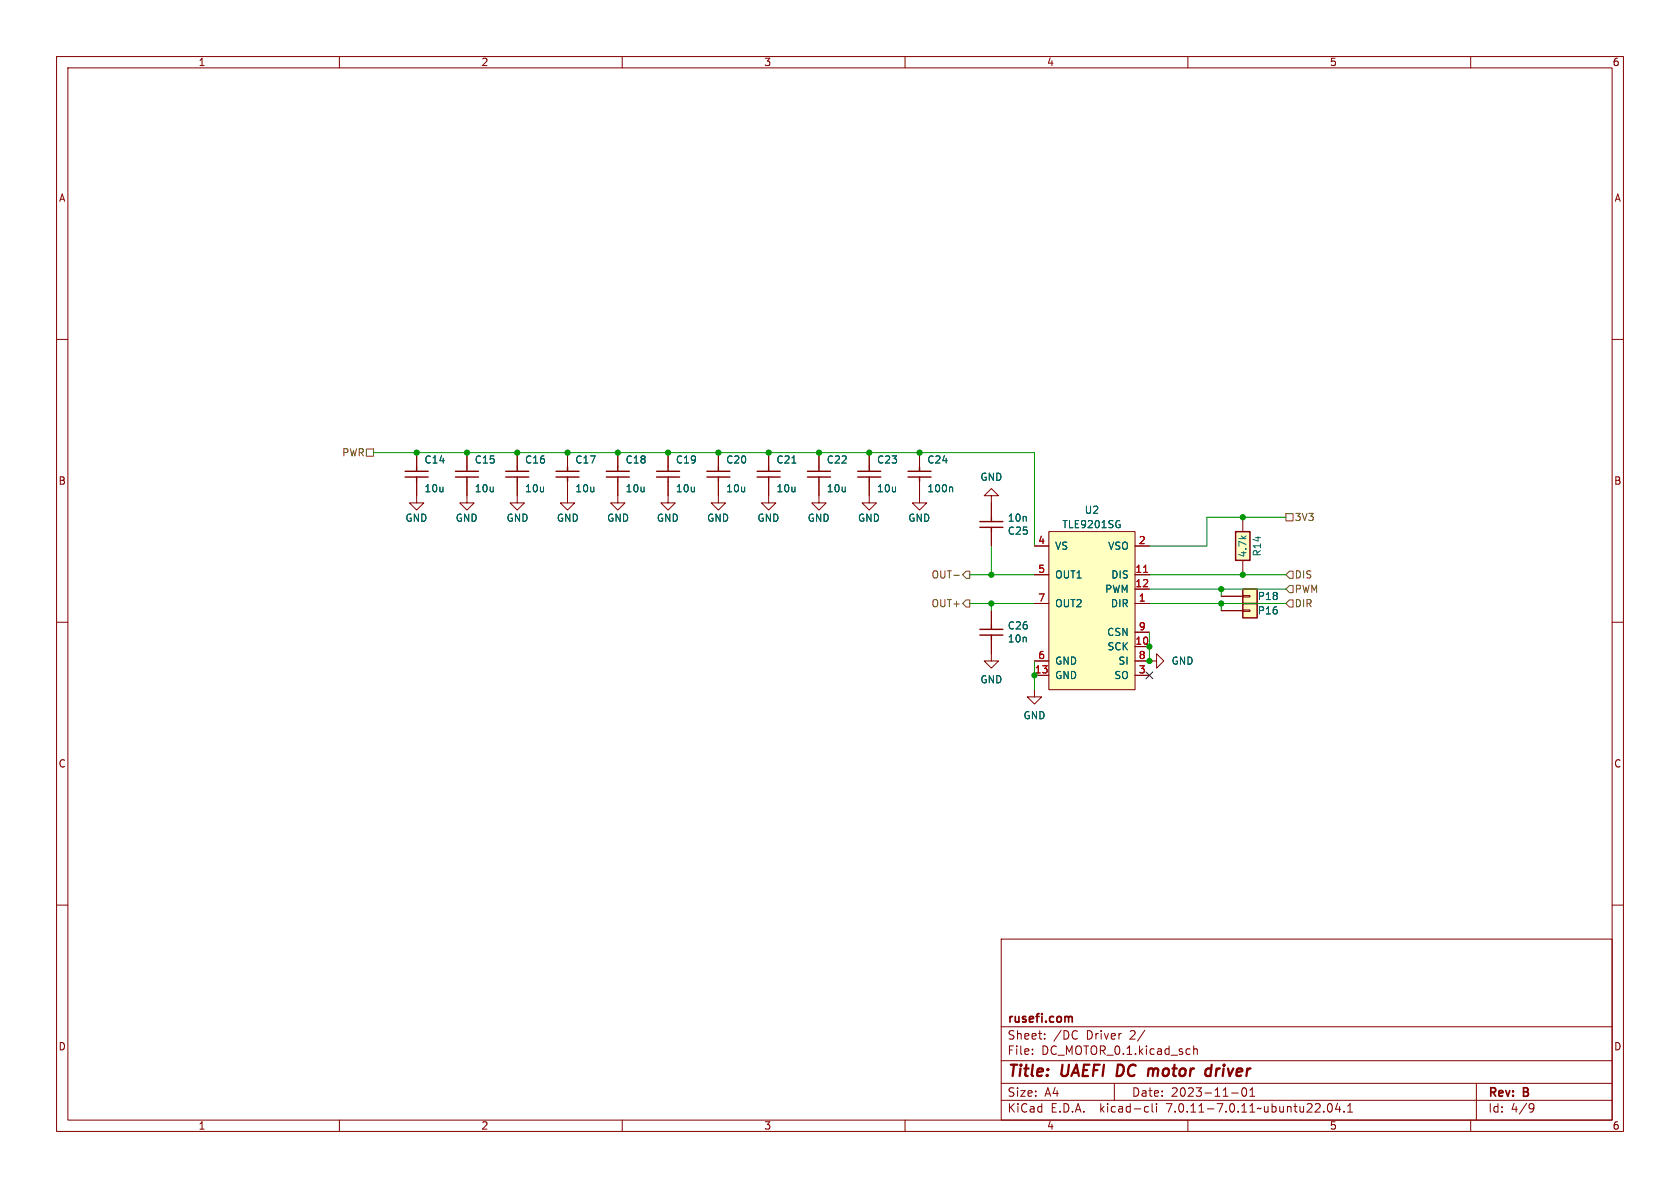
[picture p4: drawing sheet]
<svg xmlns="http://www.w3.org/2000/svg" width="297mm" height="210mm" viewBox="0 0 297 210" stroke-linecap="round" stroke-linejoin="round" font-family="sans-serif">
<g fill="none" stroke="#840000" stroke-width=".18">
<path d="M10 10h277v190h-277zM12 12h273v186h-273zM60 10v2M110 10v2M160 10v2M210 10v2M260 10v2M10 60h2M285 60h2M73.7 85.1v3.8h-1.3l1.3 1.3 1.2-1.3h-1.2M73.7 80v2.6M82.5 85.1v3.8h-1.2l1.2 1.3 1.3-1.3h-1.3"/>
<path d="M82.5 80v2.6M91.4 85.1v3.8h1.3l-1.3 1.3-1.2-1.3h1.2M91.4 80v2.6M100.3 85.1v3.8h1.3l-1.3 1.3-1.2-1.3h1.2M100.3 80v2.6M109.2 85.1v3.8h1.3l-1.3 1.3-1.3-1.3h1.3M109.2 80v2.6M118.1 85.1v3.8h-1.3l1.3 1.3 1.3-1.3h-1.3M118.1 80v2.6M127 85.1v3.8h-1.3l1.3 1.3 1.3-1.3h-1.3M127 80v2.6M135.9 85.1v3.8h-1.3l1.3 1.3 1.3-1.3h-1.3"/>
<path d="M135.9 80v2.6M144.8 85.1v3.8h-1.3l1.3 1.3 1.2-1.3h-1.2M144.8 80v2.6M153.7 85.1v3.8h-1.3l1.3 1.3 1.2-1.3h-1.2M153.7 80v2.6M162.6 85.1v3.8h-1.3l1.3 1.3 1.2-1.3h-1.2M162.6 80v2.6M175.3 87.6h1.2l-1.2-1.2-1.3 1.2h1.3v3.8M175.3 94v2.5M182.9 96.5h2.5M185.4 94h15.3v27.9h-15.3zM200.7 96.5h2.5"/>
<path d="M219.7 91.4v2.6M219.7 99.1v2.5M10 110h2M175.3 113v3.8h-1.3l1.3 1.3 1.2-1.3h-1.2M175.3 108v2.5M182.9 106.7h2.5M182.9 101.6h2.5M182.9 119.4h2.5M182.9 116.8h2.5M200.7 116.8h3.8v1.3l1.2-1.3-1.2-1.2v1.2M200.7 106.7h2.5M200.7 114.3h2.5"/>
<path d="M200.7 101.6h2.5M200.7 104.1h2.5M200.7 119.4h2.5M200.7 111.8h2.5M215.9 108h3.8M215.9 105.4h3.8M219.7 107.8h1.3v.3h-1.3zM219.7 105.3h1.3v.2h-1.3zM285 110h2M182.9 121.9v1.3h-1.3l1.3 1.3 1.2-1.3h-1.2M10 160h2M285 160h2"/>
<path d="M177 166h108v32h-108zM60 198v2M110 198v2M160 198v2M177 194.5h108M177 191.5h108M177 187.5h108M177 181.5h108M182.5 186.3v.1M182.5 185.5v.1M184.7 183.6v.1M184.7 182.8v.1"/>
<path d="M197 191.5v3M202.6 195.6l.4 .1M203 196.5l-.4 .1M203.7 195.1v1.3l.2 .2M204.5 195.1v.1M204.5 195.6v1M210 198v2M211 184.9v1.5M211 185.5l.2-.1 .4 .1 .1 .9M217.7 193.2h1.2M219.7 192.4l.2-.1a.81 .81 0 0 1 .6 .6 .81 .81 0 0 1-.3 .8l-.2 .1a.81 .81 0 0 1-.3-1.4zM221 193.8h.8"/>
<path d="M221 192.7l.4-.4v1.5M234 196.5v.1M234.9 195.2l.1-.1a.81 .81 0 0 1 .6 .6 .81 .81 0 0 1-.3 .8l-.1 .1a.81 .81 0 0 1-.6-.6 .81 .81 0 0 1 .3-.8zM236.5 195l-.4 1.1h.9M236.8 195.6v1M237.6 196.5v.1M238.2 196.6h.9M238.2 195.5l.5-.4v1.5M260 198v2M261 191.5v6.5M270.6 195.1l.5 .1a.99 .99 0 0 1-.4 1.4h-.2M271.2 195.7l-.3 .3h-.3"/>
</g>
<path d="M197.6 188.2l-.2 2h.5M203.4 188.9l.4 .1M203.9 189.2l-.1 1M213.6 188.9l.5 .1M214 190.1l-.6 .1M214.2 188.2l-.2 2" fill="none" stroke="#840000" stroke-width=".4"/>
<path d="M189.1 179.7l.4 .1 .1 .1v.8" fill="none" stroke="#840000" stroke-width=".3"/>
<g fill="none" stroke="#840000" stroke-width=".25">
<path d="M71.6 84.3h4.1M71.6 83.3h4.1M73.7 82.6v.7M73.7 84.3v.8M80.5 84.3h4.1M80.5 83.3h4.1M82.5 82.6v.7M82.5 84.3v.8M89.4 84.3h4.1M89.4 83.3h4.1M91.4 82.6v.7M91.4 84.3v.8"/>
<path d="M98.3 84.3h4.1M98.3 83.3h4.1M100.3 82.6v.7M100.3 84.3v.8M107.2 84.3h4.1M107.2 83.3h4.1M109.2 82.6v.7M109.2 84.3v.8M116.1 84.3h4M116.1 83.3h4M118.1 82.6v.7M118.1 84.3v.8"/>
<path d="M125 84.3h4M125 83.3h4M127 82.6v.7M127 84.3v.8M133.9 84.3h4M133.9 83.3h4M135.9 82.6v.7M135.9 84.3v.8M142.7 84.3h4.1M142.7 83.3h4.1M144.8 82.6v.7M144.8 84.3v.8"/>
<path d="M151.6 84.3h4.1M151.6 83.3h4.1M153.7 82.6v.7M153.7 84.3v.8M160.5 84.3h4.1M160.5 83.3h4.1M162.6 82.6v.7M162.6 84.3v.8M173.2 92.2h4.1M173.2 93.2h4.1M175.3 91.4v.8M175.3 93.2v.8"/>
<path d="M218.4 94h2.6v5.1h-2.6zM173.2 112.3h4.1M173.2 111.3h4.1M175.3 110.5v.8M175.3 112.3v.7M219.7 106.7h2.5v2.5h-2.5zM219.7 104.1h2.5v2.6h-2.5z"/>
</g>
<path d="M140 81.9h.7M168.2 86.1l.2 .2v.6M197.8 92.7h.2v.5l-.2 .1M197.8 92l.2 .1" fill="none" stroke="#006464" stroke-width=".18"/>
<g fill="#ffffc2" stroke="#ffffc2" stroke-width=".18">
<path d="M219.7 106.7h2.5v2.5h-2.5z"/>
<path d="M219.7 104.1h2.5v2.6h-2.5z"/>
<path d="M218.4 94h2.6v5.1h-2.6z"/>
<path d="M185.4 94h15.3v27.9h-15.3z"/>
</g>
<path d="M202.2 101.2h.7" fill="none" stroke="#a90000" stroke-width=".18"/>
<path d="M64.8 79.4h1.2v1.2h-1.2zM227.3 90.8h1.3v1.3h-1.3zM168.6 101.7h1M170.8 106h.6v1.3h-.6l-.6-.6zM170.8 101h.6v1.2h-.6l-.6-.6zM227.3 106.7l.7-.7h.6v1.3h-.6zM228 103.5h.6v1.3h-.6l-.7-.7zM228 101h.6v1.2h-.6l-.7-.6z" fill="none" stroke="#725600" stroke-width=".18"/>
<g fill="none" stroke="#009600" stroke-width=".18">
<path d="M66 80h116.9v16.5M175.3 96.5v5.1M227.3 91.4h-13.9v5.1h-10.2M171.4 106.7h11.5M171.4 101.6h11.5M175.3 106.7v1.3M182.9 116.8v5.1M203.2 106.7h24.1M203.2 101.6h24.1M203.2 104.1h24.1M203.2 111.8v5M215.9 104.1v1.3"/>
<path d="M215.9 106.7v1.3"/>
</g>
<path d="M202.6 118.8l1.2 1.2M203.8 118.8l-1.2 1.2" fill="none" stroke="#000084" stroke-width=".18"/>
<g fill="#009600" stroke="#009600" stroke-width=".18">
<circle cx="91.4" cy="80" r=".46"/>
<circle cx="82.5" cy="80" r=".46"/>
<circle cx="127" cy="80" r=".46"/>
<circle cx="118.1" cy="80" r=".46"/>
<circle cx="73.7" cy="80" r=".46"/>
<circle cx="109.2" cy="80" r=".46"/>
<circle cx="100.3" cy="80" r=".46"/>
<circle cx="219.7" cy="101.6" r=".46"/>
<circle cx="215.9" cy="106.7" r=".46"/>
<circle cx="215.9" cy="104.1" r=".46"/>
<circle cx="219.7" cy="91.4" r=".46"/>
<circle cx="203.2" cy="116.8" r=".46"/>
<circle cx="203.2" cy="114.3" r=".46"/>
<circle cx="135.9" cy="80" r=".46"/>
<circle cx="162.6" cy="80" r=".46"/>
<circle cx="153.7" cy="80" r=".46"/>
<circle cx="144.8" cy="80" r=".46"/>
<circle cx="175.3" cy="101.6" r=".46"/>
<circle cx="175.3" cy="106.7" r=".46"/>
<circle cx="182.9" cy="119.4" r=".46"/>
</g>
<g font-size="2.8" fill="#840000">
<text x="178" y="190.9">Title:</text>
<text x="187.7" y="190.9">UAEFI</text>
<text x="198.3" y="190.9">DC</text>
<text x="204.6" y="190.9">motor</text>
<text x="215.6" y="190.9">driver</text>
</g>
<g font-size="2.1" fill="#840000">
<text x="178" y="184">Sheet:</text>
<text x="178" y="181.2">rusefi.com</text>
<text x="186.2" y="184">/DC</text>
<text x="192.1" y="184">Driver</text>
<text x="199.9" y="184">2/</text>
<text x="178" y="186.7">File:</text>
<text x="184.1" y="186.7">DC_MOTOR_0.1.kicad_sch</text>
<text x="178" y="196.9">KiCad</text>
<text x="178" y="194.1">Size:</text>
<text x="184.7" y="194.1">A4</text>
<text x="185.7" y="196.9">E.D.A.</text>
<text x="194.6" y="196.9">kicad-cli</text>
<text x="200" y="194.1">Date:</text>
<text x="206.5" y="196.9">7.0.11-7.0.11~ubuntu22.04.1</text>
<text x="207" y="194.1">2023-11-01</text>
<text x="263" y="194.3">Rev:</text>
<text x="263" y="196.9">Id:</text>
<text x="267.1" y="196.9">4/9</text>
<text x="269.4" y="194.3">B</text>
</g>
<g font-size="1.8" fill="#840000">
<text x="35" y="11.9">1</text>
<text x="85" y="11.9">2</text>
<text x="135" y="11.9">3</text>
<text x="185" y="11.9">4</text>
<text x="235" y="11.9">5</text>
<text x="285" y="11.9">6</text>
<text x="10.3" y="35.9">A</text>
<text x="285.3" y="35.9">A</text>
<text x="10.3" y="85.9">B</text>
<text x="285.3" y="85.9">B</text>
<text x="10.3" y="135.9">C</text>
<text x="285.3" y="135.9">C</text>
<text x="10.3" y="185.9">D</text>
<text x="285.3" y="185.9">D</text>
<text x="35" y="199.9">1</text>
<text x="85" y="199.9">2</text>
<text x="135" y="199.9">3</text>
<text x="185" y="199.9">4</text>
<text x="235" y="199.9">5</text>
<text x="285" y="199.9">6</text>
</g>
<g font-size="1.8" fill="#725600">
<text x="60.4" y="80.9">PWR</text>
<text x="228.8" y="92.3">3V3</text>
<text x="164.6" y="107.5">OUT+</text>
<text x="164.6" y="102.5">OUT-</text>
<text x="228.8" y="105">PWM</text>
<text x="228.8" y="102.5">DIS</text>
<text x="228.8" y="107.5">DIR</text>
</g>
<g font-size="1.8" fill="#006464">
<text x="74.9" y="82.1">C14</text>
<text x="83.8" y="82.1">C15</text>
<text x="92.7" y="82.1">C16</text>
<text x="101.6" y="82.1">C17</text>
<text x="110.5" y="82.1">C18</text>
<text x="119.4" y="82.1">C19</text>
<text x="128.3" y="82.1">C20</text>
<text x="137.2" y="82.1">C21</text>
<text x="146.1" y="82.1">C22</text>
<text x="154.9" y="82.1">C23</text>
<text x="163.8" y="82.1">C24</text>
<text x="74.9" y="87.2">10u</text>
<text x="83.8" y="87.2">10u</text>
<text x="92.7" y="87.2">10u</text>
<text x="101.6" y="87.2">10u</text>
<text x="110.5" y="87.2">10u</text>
<text x="119.4" y="87.2">10u</text>
<text x="128.3" y="87.2">10u</text>
<text x="137.2" y="87.2">10u</text>
<text x="146.1" y="87.2">10u</text>
<text x="154.9" y="87.2">10u</text>
<text x="163.8" y="87.2">100n</text>
<text x="173.2" y="85.2">GND</text>
<text x="71.6" y="92.4">GND</text>
<text x="80.5" y="92.4">GND</text>
<text x="89.5" y="92.4">GND</text>
<text x="98.3" y="92.4">GND</text>
<text x="107.2" y="92.4">GND</text>
<text x="116" y="92.4">GND</text>
<text x="124.9" y="92.4">GND</text>
<text x="133.8" y="92.4">GND</text>
<text x="142.7" y="92.4">GND</text>
<text x="151.6" y="92.4">GND</text>
<text x="160.5" y="92.4">GND</text>
<text x="178.1" y="94.7">C25</text>
<text x="178.1" y="92.4">10n</text>
<text x="187.7" y="93.6">TLE9201SG</text>
<text x="191.7" y="91">U2</text>
<text x="186.4" y="97.4">VS</text>
<text x="195.8" y="97.4">VSO</text>
<text x="220.6" y="98.6" transform="rotate(-90 220.6 98.6)">4.7k</text>
<text x="223.1" y="98.5" transform="rotate(-90 223.1 98.5)">R14</text>
<text x="186.4" y="102.5">OUT1</text>
<text x="186.4" y="107.5">OUT2</text>
<text x="195.3" y="105">PWM</text>
<text x="196.3" y="107.5">DIR</text>
<text x="196.4" y="102.5">DIS</text>
<text x="222.3" y="106.3">P18</text>
<text x="178.1" y="111.5">C26</text>
<text x="178.1" y="113.8">10n</text>
<text x="195.6" y="112.6">CSN</text>
<text x="222.3" y="108.8">P16</text>
<text x="186.4" y="117.7">GND</text>
<text x="195.7" y="115.2">SCK</text>
<text x="197.6" y="117.7">SI</text>
<text x="207" y="117.7">GND</text>
<text x="173.2" y="121">GND</text>
<text x="186.4" y="120.2">GND</text>
<text x="196.9" y="120.2">SO</text>
<text x="180.8" y="127.3">GND</text>
</g>
<g font-size="1.8" fill="#a90000">
<text x="183.4" y="96.3">4</text>
<text x="183.4" y="101.3">5</text>
<text x="200.6" y="101.3">11</text>
<text x="201.2" y="96.3">2</text>
<text x="183.4" y="106.4">7</text>
<text x="200.6" y="103.9">12</text>
<text x="201.2" y="106.4">1</text>
<text x="201.2" y="111.5">9</text>
<text x="182.8" y="119.1">13</text>
<text x="183.4" y="116.6">6</text>
<text x="200.6" y="114">10</text>
<text x="201.2" y="119.1">3</text>
<text x="201.2" y="116.6">8</text>
</g>
</svg>
